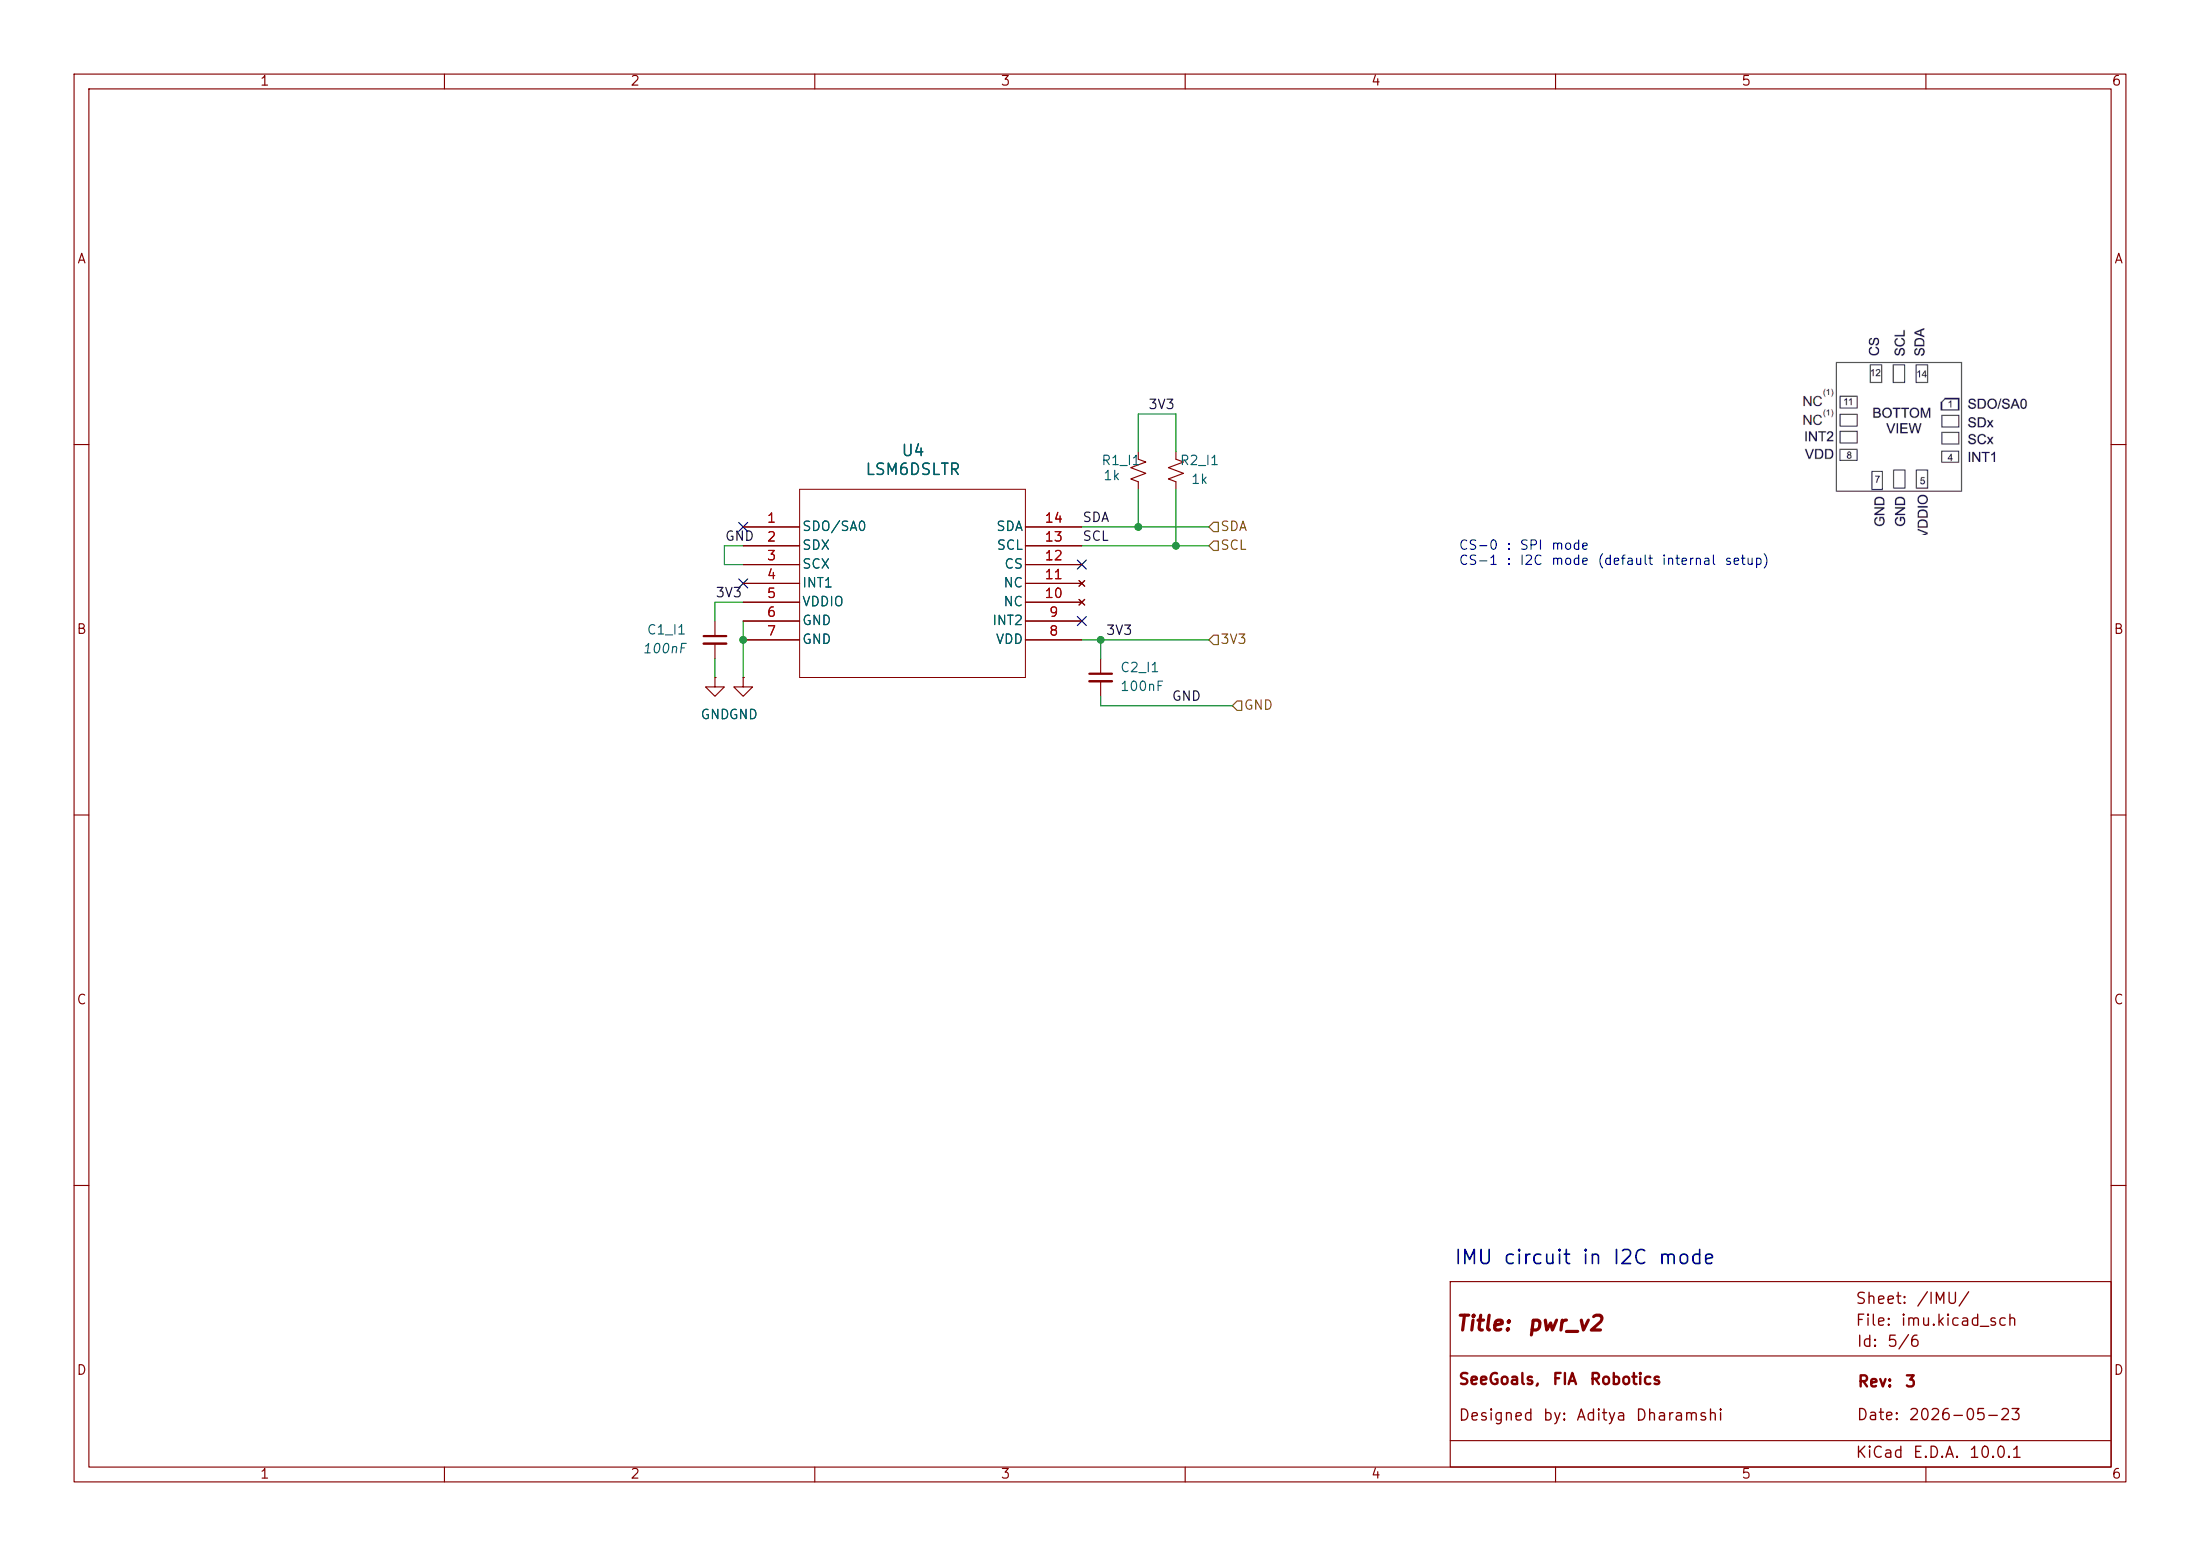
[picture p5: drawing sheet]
(kicad_sch
 (version 20260306)
 (generator "eeschema")
 (generator_version "10.0")
 (paper "A4")
 (title_block
  (title "pwr_v2")
  (date "2026-05-23")
  (rev "3")
  (company "Buck regulator circuits to generate 12V, 5V and 3.3V supplies.")
  (comment 1 "IMU circuit"))
 (lib_symbols
  (symbol "Device:C_Small"
   (pin_numbers (hide yes))
   (pin_names
    (offset 0.254) (hide yes)) (exclude_from_sim no) (in_bom yes) (on_board yes)
   (in_pos_files yes)
   (duplicate_pin_numbers_are_jumpers no)
   (property "Reference" "C" (at 0.254 1.778 0) (show_name no) (do_not_autoplace no) (effects (font (size 1.27 1.27)) (justify left)))
   (property "Value" "C_Small" (at 0.254 -2.032 0) (show_name no) (do_not_autoplace no) (effects (font (size 1.27 1.27)) (justify left)))
   (property "Footprint" "" (at 0 0 0) (show_name no) (do_not_autoplace no) (hide yes) (effects (font (size 1.27 1.27))))
   (property "Datasheet" "" (at 0 0 0) (show_name no) (do_not_autoplace no) (hide yes) (effects (font (size 1.27 1.27))))
   (property "Description" "Unpolarized capacitor, small symbol" (at 0 0 0) (show_name no) (do_not_autoplace no) (hide yes) (effects (font (size 1.27 1.27))))
   (symbol "C_Small_0_1"
    (polyline (pts (xy -1.524 0.508) (xy 1.524 0.508)) (stroke (width 0.3048) (type default)) (fill (type none)))
    (polyline (pts (xy -1.524 -0.508) (xy 1.524 -0.508)) (stroke (width 0.3302) (type default)) (fill (type none))))
   (symbol "C_Small_1_1"
    (pin passive line (at 0 2.54 270) (length 2.032) (name "" (effects (font (size 1.27 1.27)))) (number "1" (effects (font (size 1.27 1.27)))))
    (pin passive line (at 0 -2.54 90) (length 2.032) (name "" (effects (font (size 1.27 1.27)))) (number "2" (effects (font (size 1.27 1.27))))))
   (embedded_fonts no))
  (symbol "Device:R_Small_US"
   (pin_numbers (hide yes))
   (pin_names
    (offset 0.254) (hide yes)) (exclude_from_sim no) (in_bom yes) (on_board yes)
   (in_pos_files yes)
   (duplicate_pin_numbers_are_jumpers no)
   (property "Reference" "R" (at 0.762 0.508 0) (show_name no) (do_not_autoplace no) (effects (font (size 1.27 1.27)) (justify left)))
   (property "Value" "R_Small_US" (at 0.762 -1.016 0) (show_name no) (do_not_autoplace no) (effects (font (size 1.27 1.27)) (justify left)))
   (property "Footprint" "" (at 0 0 0) (show_name no) (do_not_autoplace no) (hide yes) (effects (font (size 1.27 1.27))))
   (property "Datasheet" "" (at 0 0 0) (show_name no) (do_not_autoplace no) (hide yes) (effects (font (size 1.27 1.27))))
   (property "Description" "Resistor, small US symbol" (at 0 0 0) (show_name no) (do_not_autoplace no) (hide yes) (effects (font (size 1.27 1.27))))
   (symbol "R_Small_US_1_1"
    (polyline (pts (xy 0 1.524) (xy 1.016 1.143) (xy 0 0.762) (xy -1.016 0.381) (xy 0 0)) (stroke (width 0) (type default)) (fill (type none)))
    (polyline (pts (xy 0 0) (xy 1.016 -0.381) (xy 0 -0.762) (xy -1.016 -1.143) (xy 0 -1.524)) (stroke (width 0) (type default)) (fill (type none)))
    (pin passive line (at 0 2.54 270) (length 1.016) (name "" (effects (font (size 1.27 1.27)))) (number "1" (effects (font (size 1.27 1.27)))))
    (pin passive line (at 0 -2.54 90) (length 1.016) (name "" (effects (font (size 1.27 1.27)))) (number "2" (effects (font (size 1.27 1.27))))))
   (embedded_fonts no))
  (symbol "lsm6dsltr:LSM6DSLTR"
   (pin_names
    (offset 0.254)) (exclude_from_sim no) (in_bom yes) (on_board yes)
   (in_pos_files yes)
   (duplicate_pin_numbers_are_jumpers no)
   (property "Reference" "U4" (at 22.86 10.16 0) (show_name no) (do_not_autoplace no) (effects (font (size 1.524 1.524))))
   (property "Value" "LSM6DSLTR" (at 22.86 7.62 0) (show_name no) (do_not_autoplace no) (effects (font (size 1.524 1.524))))
   (property "Footprint" "Package_LGA:LGA-14_3x2.5mm_P0.5mm_LayoutBorder3x4y" (at 0 0 0) (show_name no) (do_not_autoplace no) (hide yes) (effects (font (size 1.27 1.27)
    (italic yes))))
   (property "Datasheet" "LSM6DSLTR" (at 0 0 0) (show_name no) (do_not_autoplace no) (hide yes) (effects (font (size 1.27 1.27)
    (italic yes))))
   (property "Description" "JLC: C126672" (at 0 0 0) (show_name no) (do_not_autoplace no) (hide yes) (effects (font (size 1.27 1.27))))
   (property "Datasheet_1" "" (at 0 0 0) (show_name no) (do_not_autoplace no) (effects (font (size 1.27 1.27))))
   (property "Footprint_1" "" (at 0 0 0) (show_name no) (do_not_autoplace no) (effects (font (size 1.27 1.27))))
   (property "Height" "" (at 0 0 0) (show_name no) (do_not_autoplace no) (effects (font (size 1.27 1.27))))
   (property "Manufacturer_Name" "" (at 0 0 0) (show_name no) (do_not_autoplace no) (effects (font (size 1.27 1.27))))
   (property "Manufacturer_Part_Number" "" (at 0 0 0) (show_name no) (do_not_autoplace no) (effects (font (size 1.27 1.27))))
   (property "Mouser Part Number" "" (at 0 0 0) (show_name no) (do_not_autoplace no) (effects (font (size 1.27 1.27))))
   (property "Mouser Price/Stock" "" (at 0 0 0) (show_name no) (do_not_autoplace no) (effects (font (size 1.27 1.27))))
   (property "Reference_1" "" (at 0 0 0) (show_name no) (do_not_autoplace no) (effects (font (size 1.27 1.27))))
   (property "Value_1" "" (at 0 0 0) (show_name no) (do_not_autoplace no) (effects (font (size 1.27 1.27))))
   (property "Voltage" "" (at 0 0 0) (show_name no) (do_not_autoplace no) (effects (font (size 1.27 1.27))))
   (property "ki_locked" "" (at 0 0 0) (show_name no) (do_not_autoplace no) (effects (font (size 1.27 1.27))))
   (symbol "LSM6DSLTR_0_1"
    (polyline (pts (xy 7.62 5.08) (xy 7.62 -20.32)) (stroke (width 0.127) (type default)) (fill (type none)))
    (polyline (pts (xy 7.62 -20.32) (xy 38.1 -20.32)) (stroke (width 0.127) (type default)) (fill (type none)))
    (polyline (pts (xy 38.1 5.08) (xy 7.62 5.08)) (stroke (width 0.127) (type default)) (fill (type none)))
    (polyline (pts (xy 38.1 -20.32) (xy 38.1 5.08)) (stroke (width 0.127) (type default)) (fill (type none)))
    (pin output line (at 0 0 0) (length 7.62) (name "SDO/SA0" (effects (font (size 1.27 1.27)))) (number "1" (effects (font (size 1.27 1.27)))))
    (pin unspecified line (at 0 -2.54 0) (length 7.62) (name "SDX" (effects (font (size 1.27 1.27)))) (number "2" (effects (font (size 1.27 1.27)))))
    (pin unspecified line (at 0 -5.08 0) (length 7.62) (name "SCX" (effects (font (size 1.27 1.27)))) (number "3" (effects (font (size 1.27 1.27)))))
    (pin unspecified line (at 0 -7.62 0) (length 7.62) (name "INT1" (effects (font (size 1.27 1.27)))) (number "4" (effects (font (size 1.27 1.27)))))
    (pin power_in line (at 0 -10.16 0) (length 7.62) (name "VDDIO" (effects (font (size 1.27 1.27)))) (number "5" (effects (font (size 1.27 1.27)))))
    (pin power_in line (at 0 -12.7 0) (length 7.62) (name "GND" (effects (font (size 1.27 1.27)))) (number "6" (effects (font (size 1.27 1.27)))))
    (pin power_in line (at 0 -15.24 0) (length 7.62) (name "GND" (effects (font (size 1.27 1.27)))) (number "7" (effects (font (size 1.27 1.27)))))
    (pin power_in line (at 45.72 -15.24 180) (length 7.62) (name "VDD" (effects (font (size 1.27 1.27)))) (number "8" (effects (font (size 1.27 1.27)))))
    (pin unspecified line (at 45.72 -12.7 180) (length 7.62) (name "INT2" (effects (font (size 1.27 1.27)))) (number "9" (effects (font (size 1.27 1.27)))))
    (pin no_connect line (at 45.72 -10.16 180) (length 7.62) (name "NC" (effects (font (size 1.27 1.27)))) (number "10" (effects (font (size 1.27 1.27)))))
    (pin no_connect line (at 45.72 -7.62 180) (length 7.62) (name "NC" (effects (font (size 1.27 1.27)))) (number "11" (effects (font (size 1.27 1.27)))))
    (pin unspecified line (at 45.72 -5.08 180) (length 7.62) (name "CS" (effects (font (size 1.27 1.27)))) (number "12" (effects (font (size 1.27 1.27)))))
    (pin unspecified line (at 45.72 -2.54 180) (length 7.62) (name "SCL" (effects (font (size 1.27 1.27)))) (number "13" (effects (font (size 1.27 1.27)))))
    (pin bidirectional line (at 45.72 0 180) (length 7.62) (name "SDA" (effects (font (size 1.27 1.27)))) (number "14" (effects (font (size 1.27 1.27))))))
   (embedded_fonts no))
  (symbol "power:GND"
   (power global)
   (pin_numbers (hide yes))
   (pin_names
    (offset 0) (hide yes)) (exclude_from_sim no) (in_bom yes) (on_board yes)
   (in_pos_files yes)
   (duplicate_pin_numbers_are_jumpers no)
   (property "Reference" "#PWR" (at 0 -6.35 0) (show_name no) (do_not_autoplace no) (hide yes) (effects (font (size 1.27 1.27))))
   (property "Value" "GND" (at 0 -3.81 0) (show_name no) (do_not_autoplace no) (effects (font (size 1.27 1.27))))
   (property "Footprint" "" (at 0 0 0) (show_name no) (do_not_autoplace no) (hide yes) (effects (font (size 1.27 1.27))))
   (property "Datasheet" "" (at 0 0 0) (show_name no) (do_not_autoplace no) (hide yes) (effects (font (size 1.27 1.27))))
   (property "Description" "Power symbol creates a global label with name \"GND\" , ground" (at 0 0 0) (show_name no) (do_not_autoplace no) (hide yes) (effects (font (size 1.27 1.27))))
   (symbol "GND_0_1"
    (polyline (pts (xy 0 0) (xy 0 -1.27) (xy 1.27 -1.27) (xy 0 -2.54) (xy -1.27 -1.27) (xy 0 -1.27)) (stroke (width 0) (type default)) (fill (type none))))
   (symbol "GND_1_1"
    (pin power_in line (at 0 0 270) (length 0) (name "" (effects (font (size 1.27 1.27)))) (number "1" (effects (font (size 1.27 1.27))))))
   (embedded_fonts no)))
 (text "IMU circuit in I2C mode"
  (exclude_from_sim no)
  (at 196.215 170.18 0)
  (effects (font (size 1.905 1.905)) (justify left)))
 (text "CS-0 : SPI mode\nCS-1 : I2C mode (default internal setup)"
  (exclude_from_sim no)
  (at 196.85 74.93 0)
  (effects (font (size 1.27 1.27)) (justify left)))
 (junction
  (at 148.59 86.36)
  (diameter 0)
  (color 0 0 0 0))
 (junction
  (at 153.67 71.12)
  (diameter 0)
  (color 0 0 0 0))
 (junction
  (at 100.33 86.36)
  (diameter 0)
  (color 0 0 0 0))
 (junction
  (at 158.75 73.66)
  (diameter 0)
  (color 0 0 0 0))
 (no_connect
  (at 146.05 83.82))
 (no_connect
  (at 100.33 71.12))
 (no_connect
  (at 100.33 78.74))
 (no_connect
  (at 146.05 76.2))
 (wire
  (pts (xy 96.52 88.9) (xy 96.52 91.44))
  (stroke (width 0) (type default)))
 (wire
  (pts (xy 153.67 55.88) (xy 158.75 55.88))
  (stroke (width 0) (type default)))
 (wire
  (pts (xy 148.59 88.9) (xy 148.59 86.36))
  (stroke (width 0) (type default)))
 (wire
  (pts (xy 97.79 76.2) (xy 100.33 76.2))
  (stroke (width 0) (type default)))
 (wire
  (pts (xy 146.05 73.66) (xy 158.75 73.66))
  (stroke (width 0) (type default)))
 (wire
  (pts (xy 97.79 73.66) (xy 97.79 76.2))
  (stroke (width 0) (type default)))
 (wire
  (pts (xy 158.75 73.66) (xy 163.195 73.66))
  (stroke (width 0) (type default)))
 (wire
  (pts (xy 158.75 66.04) (xy 158.75 73.66))
  (stroke (width 0) (type default)))
 (wire
  (pts (xy 148.59 86.36) (xy 146.05 86.36))
  (stroke (width 0) (type default)))
 (wire
  (pts (xy 100.33 83.82) (xy 100.33 86.36))
  (stroke (width 0) (type default)))
 (wire
  (pts (xy 148.59 95.25) (xy 166.37 95.25))
  (stroke (width 0) (type default)))
 (wire
  (pts (xy 96.52 81.28) (xy 96.52 83.82))
  (stroke (width 0) (type default)))
 (wire
  (pts (xy 96.52 81.28) (xy 100.33 81.28))
  (stroke (width 0) (type default)))
 (wire
  (pts (xy 153.67 71.12) (xy 163.195 71.12))
  (stroke (width 0) (type default)))
 (wire
  (pts (xy 146.05 71.12) (xy 153.67 71.12))
  (stroke (width 0) (type default)))
 (wire
  (pts (xy 100.33 86.36) (xy 100.33 91.44))
  (stroke (width 0) (type default)))
 (wire
  (pts (xy 97.79 73.66) (xy 100.33 73.66))
  (stroke (width 0) (type default)))
 (wire
  (pts (xy 158.75 60.96) (xy 158.75 55.88))
  (stroke (width 0) (type default)))
 (wire
  (pts (xy 153.67 66.04) (xy 153.67 71.12))
  (stroke (width 0) (type default)))
 (wire
  (pts (xy 153.67 55.88) (xy 153.67 60.96))
  (stroke (width 0) (type default)))
 (wire
  (pts (xy 148.59 86.36) (xy 163.195 86.36))
  (stroke (width 0) (type default)))
 (wire
  (pts (xy 148.59 95.25) (xy 148.59 93.98))
  (stroke (width 0) (type default)))
 (image
  (at 259.08 57.15)
  (scale 0.275692)
  (data))
 (label "3V3"
  (at 96.52 81.28 0)
  (effects (font (size 1.27 1.27)) (justify left bottom)))
 (label "3V3"
  (at 149.225 86.36 0)
  (effects (font (size 1.27 1.27)) (justify left bottom)))
 (label "GND"
  (at 158.115 95.25 0)
  (effects (font (size 1.27 1.27)) (justify left bottom)))
 (label "SCL"
  (at 146.05 73.66 0)
  (effects (font (size 1.27 1.27)) (justify left bottom)))
 (label "3V3"
  (at 154.94 55.88 0)
  (effects (font (size 1.27 1.27)) (justify left bottom)))
 (label "GND"
  (at 97.79 73.66 0)
  (effects (font (size 1.27 1.27)) (justify left bottom)))
 (label "SDA"
  (at 146.05 71.12 0)
  (effects (font (size 1.27 1.27)) (justify left bottom)))
 (hierarchical_label "SDA"
  (shape input)
  (at 163.195 71.12 0)
  (effects (font (size 1.27 1.27)) (justify left)))
 (hierarchical_label "GND"
  (shape input)
  (at 166.37 95.25 0)
  (effects (font (size 1.27 1.27)) (justify left)))
 (hierarchical_label "3V3"
  (shape input)
  (at 163.195 86.36 0)
  (effects (font (size 1.27 1.27)) (justify left)))
 (hierarchical_label "SCL"
  (shape input)
  (at 163.195 73.66 0)
  (effects (font (size 1.27 1.27)) (justify left)))
 (symbol
  (lib_id "lsm6dsltr:LSM6DSLTR")
  (at 100.33 71.12 0)
  (unit 1)
  (body_style 1)
  (exclude_from_sim no)
  (in_bom yes)
  (on_board yes)
  (in_pos_files yes)
  (dnp no)
  (fields_autoplaced yes)
  (property "Reference" "U4" (at 123.19 60.96 0) (show_name no) (do_not_autoplace no) (effects (font (size 1.524 1.524))))
  (property "Value" "LSM6DSLTR" (at 123.19 63.5 0) (show_name no) (do_not_autoplace no) (effects (font (size 1.524 1.524))))
  (property "Footprint" "lsm6dsltr:LGA-14_3x2.5mm_P0.5mm_LayoutBorder3x4y" (at 100.33 71.12 0) (hide yes) (show_name no) (do_not_autoplace no) (effects (font (size 1.27 1.27)
    (italic yes))))
  (property "Datasheet" "LSM6DSLTR" (at 100.33 71.12 0) (hide yes) (show_name no) (do_not_autoplace no) (effects (font (size 1.27 1.27)
    (italic yes))))
  (property "Description" "JLC: C126672" (at 100.33 71.12 0) (hide yes) (show_name no) (do_not_autoplace no) (effects (font (size 1.27 1.27))))
  (property "Datasheet_1" "" (at 100.33 71.12 0) (show_name no) (do_not_autoplace no) (effects (font (size 1.27 1.27))))
  (property "Footprint_1" "" (at 100.33 71.12 0) (show_name no) (do_not_autoplace no) (effects (font (size 1.27 1.27))))
  (property "Height" "" (at 100.33 71.12 0) (show_name no) (do_not_autoplace no) (effects (font (size 1.27 1.27))))
  (property "Manufacturer_Name" "" (at 100.33 71.12 0) (show_name no) (do_not_autoplace no) (effects (font (size 1.27 1.27))))
  (property "Manufacturer_Part_Number" "" (at 100.33 71.12 0) (show_name no) (do_not_autoplace no) (effects (font (size 1.27 1.27))))
  (property "Mouser Part Number" "" (at 100.33 71.12 0) (show_name no) (do_not_autoplace no) (effects (font (size 1.27 1.27))))
  (property "Mouser Price/Stock" "" (at 100.33 71.12 0) (show_name no) (do_not_autoplace no) (effects (font (size 1.27 1.27))))
  (property "Reference_1" "" (at 100.33 71.12 0) (show_name no) (do_not_autoplace no) (effects (font (size 1.27 1.27))))
  (property "Value_1" "" (at 100.33 71.12 0) (show_name no) (do_not_autoplace no) (effects (font (size 1.27 1.27))))
  (property "Voltage" "" (at 100.33 71.12 0) (show_name no) (do_not_autoplace no) (effects (font (size 1.27 1.27))))
  (pin "1")
  (pin "10")
  (pin "11")
  (pin "12")
  (pin "13")
  (pin "14")
  (pin "2")
  (pin "3")
  (pin "4")
  (pin "5")
  (pin "6")
  (pin "7")
  (pin "8")
  (pin "9"))
 (symbol
  (lib_id "power:GND")
  (at 96.52 91.44 0)
  (unit 1)
  (body_style 1)
  (exclude_from_sim no)
  (in_bom yes)
  (on_board yes)
  (in_pos_files yes)
  (dnp no)
  (fields_autoplaced yes)
  (property "Reference" "#PWR07" (at 96.52 97.79 0) (hide yes) (show_name no) (do_not_autoplace no) (effects (font (size 1.27 1.27))))
  (property "Value" "GND" (at 96.52 96.52 0) (show_name no) (do_not_autoplace no) (effects (font (size 1.27 1.27))))
  (property "Footprint" "" (at 96.52 91.44 0) (hide yes) (show_name no) (do_not_autoplace no) (effects (font (size 1.27 1.27))))
  (property "Datasheet" "" (at 96.52 91.44 0) (hide yes) (show_name no) (do_not_autoplace no) (effects (font (size 1.27 1.27))))
  (property "Description" "Power symbol creates a global label with name \"GND\" , ground" (at 96.52 91.44 0) (hide yes) (show_name no) (do_not_autoplace no) (effects (font (size 1.27 1.27))))
  (pin "1"))
 (symbol
  (lib_id "Device:R_Small_US")
  (at 158.75 63.5 0)
  (unit 1)
  (body_style 1)
  (exclude_from_sim no)
  (in_bom yes)
  (on_board yes)
  (in_pos_files yes)
  (dnp no)
  (property "Reference" "R2_I1" (at 161.925 62.23 0) (show_name no) (do_not_autoplace no) (effects (font (size 1.27 1.27))))
  (property "Value" "1k" (at 161.925 64.77 0) (show_name no) (do_not_autoplace no) (effects (font (size 1.27 1.27))))
  (property "Footprint" "Resistor_SMD:R_0603_1608Metric" (at 158.75 63.5 0) (hide yes) (show_name no) (do_not_autoplace no) (effects (font (size 1.27 1.27))))
  (property "Datasheet" "" (at 158.75 63.5 0) (hide yes) (show_name no) (do_not_autoplace no) (effects (font (size 1.27 1.27))))
  (property "Description" "JLC:C161809" (at 158.75 63.5 0) (hide yes) (show_name no) (do_not_autoplace no) (effects (font (size 1.27 1.27))))
  (property "Datasheet_1" "" (at 158.75 63.5 0) (show_name no) (do_not_autoplace no) (effects (font (size 1.27 1.27))))
  (property "Footprint_1" "" (at 158.75 63.5 0) (show_name no) (do_not_autoplace no) (effects (font (size 1.27 1.27))))
  (property "Height" "" (at 158.75 63.5 0) (show_name no) (do_not_autoplace no) (effects (font (size 1.27 1.27))))
  (property "Manufacturer_Name" "" (at 158.75 63.5 0) (show_name no) (do_not_autoplace no) (effects (font (size 1.27 1.27))))
  (property "Manufacturer_Part_Number" "" (at 158.75 63.5 0) (show_name no) (do_not_autoplace no) (effects (font (size 1.27 1.27))))
  (property "Mouser Part Number" "" (at 158.75 63.5 0) (show_name no) (do_not_autoplace no) (effects (font (size 1.27 1.27))))
  (property "Mouser Price/Stock" "" (at 158.75 63.5 0) (show_name no) (do_not_autoplace no) (effects (font (size 1.27 1.27))))
  (property "Reference_1" "" (at 158.75 63.5 0) (show_name no) (do_not_autoplace no) (effects (font (size 1.27 1.27))))
  (property "Value_1" "" (at 158.75 63.5 0) (show_name no) (do_not_autoplace no) (effects (font (size 1.27 1.27))))
  (property "Voltage" "" (at 158.75 63.5 0) (show_name no) (do_not_autoplace no) (effects (font (size 1.27 1.27))))
  (pin "1")
  (pin "2"))
 (symbol
  (lib_id "Device:C_Small")
  (at 96.52 86.36 0)
  (mirror y)
  (unit 1)
  (body_style 1)
  (exclude_from_sim no)
  (in_bom yes)
  (on_board yes)
  (in_pos_files yes)
  (dnp no)
  (property "Reference" "C1_I1" (at 92.71 85.09 0) (show_name no) (do_not_autoplace no) (effects (font (size 1.27 1.27)) (justify left)))
  (property "Value" "100nF" (at 92.71 87.63 0) (show_name no) (do_not_autoplace no) (effects (font (size 1.27 1.27)
    (italic yes)) (justify left)))
  (property "Footprint" "Capacitor_SMD:C_0402_1005Metric" (at 96.52 86.36 0) (hide yes) (show_name no) (do_not_autoplace no) (effects (font (size 1.27 1.27))))
  (property "Datasheet" "" (at 96.52 86.36 0) (hide yes) (show_name no) (do_not_autoplace no) (effects (font (size 1.27 1.27))))
  (property "Description" "JLC:C307331" (at 96.52 86.36 0) (hide yes) (show_name no) (do_not_autoplace no) (effects (font (size 1.27 1.27))))
  (property "Datasheet_1" "" (at 96.52 86.36 0) (show_name no) (do_not_autoplace no) (effects (font (size 1.27 1.27))))
  (property "Footprint_1" "" (at 96.52 86.36 0) (show_name no) (do_not_autoplace no) (effects (font (size 1.27 1.27))))
  (property "Height" "" (at 96.52 86.36 0) (show_name no) (do_not_autoplace no) (effects (font (size 1.27 1.27))))
  (property "Manufacturer_Name" "" (at 96.52 86.36 0) (show_name no) (do_not_autoplace no) (effects (font (size 1.27 1.27))))
  (property "Manufacturer_Part_Number" "" (at 96.52 86.36 0) (show_name no) (do_not_autoplace no) (effects (font (size 1.27 1.27))))
  (property "Mouser Part Number" "" (at 96.52 86.36 0) (show_name no) (do_not_autoplace no) (effects (font (size 1.27 1.27))))
  (property "Mouser Price/Stock" "" (at 96.52 86.36 0) (show_name no) (do_not_autoplace no) (effects (font (size 1.27 1.27))))
  (property "Reference_1" "" (at 96.52 86.36 0) (show_name no) (do_not_autoplace no) (effects (font (size 1.27 1.27))))
  (property "Value_1" "" (at 96.52 86.36 0) (show_name no) (do_not_autoplace no) (effects (font (size 1.27 1.27))))
  (property "Voltage" "" (at 96.52 86.36 0) (show_name no) (do_not_autoplace no) (effects (font (size 1.27 1.27))))
  (pin "1")
  (pin "2"))
 (symbol
  (lib_id "Device:R_Small_US")
  (at 153.67 63.5 0)
  (unit 1)
  (body_style 1)
  (exclude_from_sim no)
  (in_bom yes)
  (on_board yes)
  (in_pos_files yes)
  (dnp no)
  (property "Reference" "R1_I1" (at 148.59 62.23 0) (show_name no) (do_not_autoplace no) (effects (font (size 1.27 1.27)) (justify left)))
  (property "Value" "1k" (at 148.844 64.262 0) (show_name no) (do_not_autoplace no) (effects (font (size 1.27 1.27)) (justify left)))
  (property "Footprint" "Resistor_SMD:R_0603_1608Metric" (at 153.67 63.5 0) (hide yes) (show_name no) (do_not_autoplace no) (effects (font (size 1.27 1.27))))
  (property "Datasheet" "" (at 153.67 63.5 0) (hide yes) (show_name no) (do_not_autoplace no) (effects (font (size 1.27 1.27))))
  (property "Description" "JLC:C161809" (at 153.67 63.5 0) (hide yes) (show_name no) (do_not_autoplace no) (effects (font (size 1.27 1.27))))
  (property "Datasheet_1" "" (at 153.67 63.5 0) (show_name no) (do_not_autoplace no) (effects (font (size 1.27 1.27))))
  (property "Footprint_1" "" (at 153.67 63.5 0) (show_name no) (do_not_autoplace no) (effects (font (size 1.27 1.27))))
  (property "Height" "" (at 153.67 63.5 0) (show_name no) (do_not_autoplace no) (effects (font (size 1.27 1.27))))
  (property "Manufacturer_Name" "" (at 153.67 63.5 0) (show_name no) (do_not_autoplace no) (effects (font (size 1.27 1.27))))
  (property "Manufacturer_Part_Number" "" (at 153.67 63.5 0) (show_name no) (do_not_autoplace no) (effects (font (size 1.27 1.27))))
  (property "Mouser Part Number" "" (at 153.67 63.5 0) (show_name no) (do_not_autoplace no) (effects (font (size 1.27 1.27))))
  (property "Mouser Price/Stock" "" (at 153.67 63.5 0) (show_name no) (do_not_autoplace no) (effects (font (size 1.27 1.27))))
  (property "Reference_1" "" (at 153.67 63.5 0) (show_name no) (do_not_autoplace no) (effects (font (size 1.27 1.27))))
  (property "Value_1" "" (at 153.67 63.5 0) (show_name no) (do_not_autoplace no) (effects (font (size 1.27 1.27))))
  (property "Voltage" "" (at 153.67 63.5 0) (show_name no) (do_not_autoplace no) (effects (font (size 1.27 1.27))))
  (pin "1")
  (pin "2"))
 (symbol
  (lib_id "Device:C_Small")
  (at 148.59 91.44 0)
  (unit 1)
  (body_style 1)
  (exclude_from_sim no)
  (in_bom yes)
  (on_board yes)
  (in_pos_files yes)
  (dnp no)
  (fields_autoplaced yes)
  (property "Reference" "C2_I1" (at 151.13 90.1762 0) (show_name no) (do_not_autoplace no) (effects (font (size 1.27 1.27)) (justify left)))
  (property "Value" "100nF" (at 151.13 92.7162 0) (show_name no) (do_not_autoplace no) (effects (font (size 1.27 1.27)) (justify left)))
  (property "Footprint" "Capacitor_SMD:C_0402_1005Metric" (at 148.59 91.44 0) (hide yes) (show_name no) (do_not_autoplace no) (effects (font (size 1.27 1.27))))
  (property "Datasheet" "" (at 148.59 91.44 0) (hide yes) (show_name no) (do_not_autoplace no) (effects (font (size 1.27 1.27))))
  (property "Description" "JLC: C307331" (at 148.59 91.44 0) (hide yes) (show_name no) (do_not_autoplace no) (effects (font (size 1.27 1.27))))
  (property "Datasheet_1" "" (at 148.59 91.44 0) (show_name no) (do_not_autoplace no) (effects (font (size 1.27 1.27))))
  (property "Footprint_1" "" (at 148.59 91.44 0) (show_name no) (do_not_autoplace no) (effects (font (size 1.27 1.27))))
  (property "Height" "" (at 148.59 91.44 0) (show_name no) (do_not_autoplace no) (effects (font (size 1.27 1.27))))
  (property "Manufacturer_Name" "" (at 148.59 91.44 0) (show_name no) (do_not_autoplace no) (effects (font (size 1.27 1.27))))
  (property "Manufacturer_Part_Number" "" (at 148.59 91.44 0) (show_name no) (do_not_autoplace no) (effects (font (size 1.27 1.27))))
  (property "Mouser Part Number" "" (at 148.59 91.44 0) (show_name no) (do_not_autoplace no) (effects (font (size 1.27 1.27))))
  (property "Mouser Price/Stock" "" (at 148.59 91.44 0) (show_name no) (do_not_autoplace no) (effects (font (size 1.27 1.27))))
  (property "Reference_1" "" (at 148.59 91.44 0) (show_name no) (do_not_autoplace no) (effects (font (size 1.27 1.27))))
  (property "Value_1" "" (at 148.59 91.44 0) (show_name no) (do_not_autoplace no) (effects (font (size 1.27 1.27))))
  (property "Voltage" "" (at 148.59 91.44 0) (show_name no) (do_not_autoplace no) (effects (font (size 1.27 1.27))))
  (pin "1")
  (pin "2"))
 (symbol
  (lib_id "power:GND")
  (at 100.33 91.44 0)
  (unit 1)
  (body_style 1)
  (exclude_from_sim no)
  (in_bom yes)
  (on_board yes)
  (in_pos_files yes)
  (dnp no)
  (fields_autoplaced yes)
  (property "Reference" "#PWR08" (at 100.33 97.79 0) (hide yes) (show_name no) (do_not_autoplace no) (effects (font (size 1.27 1.27))))
  (property "Value" "GND" (at 100.33 96.52 0) (show_name no) (do_not_autoplace no) (effects (font (size 1.27 1.27))))
  (property "Footprint" "" (at 100.33 91.44 0) (hide yes) (show_name no) (do_not_autoplace no) (effects (font (size 1.27 1.27))))
  (property "Datasheet" "" (at 100.33 91.44 0) (hide yes) (show_name no) (do_not_autoplace no) (effects (font (size 1.27 1.27))))
  (property "Description" "Power symbol creates a global label with name \"GND\" , ground" (at 100.33 91.44 0) (hide yes) (show_name no) (do_not_autoplace no) (effects (font (size 1.27 1.27))))
  (pin "1")))
